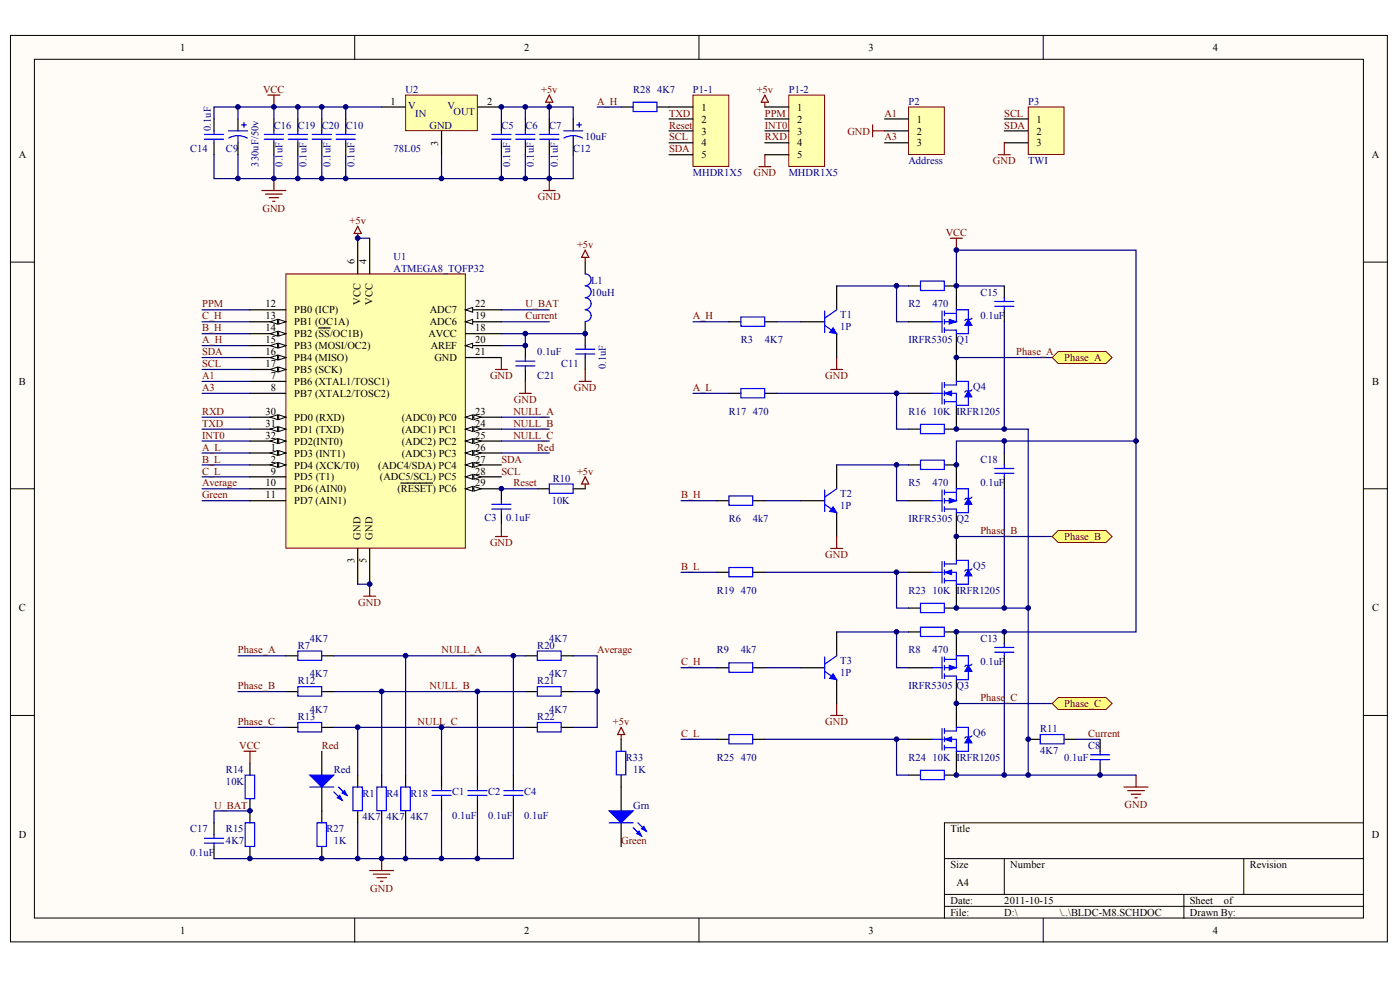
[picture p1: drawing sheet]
# Altium schematic sheet BLDC-M8.SCHDOC: AVR-M16 无刷电调
size A4

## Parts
C1  value 0.1uF  [1608[0603]]  (hidden comment: Cap)
C2  value 0.1uF  [1608[0603]]  (hidden comment: Cap)
C3  value 0.1uF  [1608[0603]]  (hidden comment: Cap)
C4  value 0.1uF  [1608[0603]]  (hidden comment: Cap)
C5  value 0.1uF  [1608[0603]]  (hidden comment: Cap)
C6  value 0.1uF  [1608[0603]]  (hidden comment: Cap)
C7  value 0.1uF  [1608[0603]]  (hidden comment: Cap)
C8  value 0.1uF  [1608[0603]]  (hidden comment: Cap)
C9  value 330uF/50v  [RAD-0.2]  (hidden comment: Cap Pol1)
C10  value 0.1uF  [1608[0603]]  (hidden comment: Cap)
C11  value 0.1uF  [1608[0603]]  (hidden comment: Cap)
C12  value 10uF  [3216[1206]]  (hidden comment: Cap Pol1)
C13  value 0.1uF  [1608[0603]]  (hidden comment: Cap)
C14  value 0.1uF  [1608[0603]]  (hidden comment: Cap)
C15  value 0.1uF  [1608[0603]]  (hidden comment: Cap)
C16  value 0.1uF  [1608[0603]]  (hidden comment: Cap)
C17  value 0.1uF  [1608[0603]]  (hidden comment: Cap)
C18  value 0.1uF  [1608[0603]]  (hidden comment: Cap)
C19  value 0.1uF  [1608[0603]]  (hidden comment: Cap)
C20  value 0.1uF  [1608[0603]]  (hidden comment: Cap)
C21  value 0.1uF  [1608[0603]]  (hidden comment: Cap)
Grn  LED0  [1608[0603]]  (value not drawn)
L1  value 10uH  [0402-A]  (hidden comment: Inductor)
P1-1  MHDR1X5  [MHDR1X5]
P1-2  MHDR1X5  [MHDR1X5]
P2  Address  [HDR1X3]
P3  TWI  [HDR1X3]
Q1  IRFR5305  [TO-252AA]
Q2  IRFR5305  [SIP-G3/E8]
Q3  IRFR5305  [SIP-G3/E8]
Q4  IRFR1205  [SIP-G3/E8]
Q5  IRFR1205  [SIP-G3/E8]
Q6  IRFR1205  [SIP-G3/E8]
R1  value 4K7  [1608[0603]]  (hidden comment: Res2)
R2  value 470  [1608[0603]]  (hidden comment: Res2)
R3  value 4K7  [1608[0603]]  (hidden comment: Res2)
R4  value 4K7  [1608[0603]]  (hidden comment: Res2)
R5  value 470  [1608[0603]]  (hidden comment: Res2)
R6  value 4k7  [1608[0603]]  (hidden comment: Res2)
R7  value 4K7  [1608[0603]]  (hidden comment: Res2)
R8  value 470  [1608[0603]]  (hidden comment: Res2)
R9  value 4k7  [1608[0603]]  (hidden comment: Res2)
R10  value 10K  [1608[0603]]  (hidden comment: Res2)
R11  value 4K7  [1608[0603]]  (hidden comment: Res2)
R12  value 4K7  [1608[0603]]  (hidden comment: Res2)
R13  value 4K7  [1608[0603]]  (hidden comment: Res2)
R14  value 10K  [1608[0603]]  (hidden comment: Res2)
R15  value 4K7  [1608[0603]]  (hidden comment: Res2)
R16  value 10K  [1608[0603]]  (hidden comment: Res2)
R17  value 470  [1608[0603]]  (hidden comment: Res2)
R18  value 4K7  [1608[0603]]  (hidden comment: Res2)
R19  value 470  [1608[0603]]  (hidden comment: Res2)
R20  value 4K7  [1608[0603]]  (hidden comment: Res2)
R21  value 4K7  [1608[0603]]  (hidden comment: Res2)
R22  value 4K7  [1608[0603]]  (hidden comment: Res2)
R23  value 10K  [1608[0603]]  (hidden comment: Res2)
R24  value 10K  [1608[0603]]  (hidden comment: Res2)
R25  value 470  [1608[0603]]  (hidden comment: Res2)
R27  value 1K  [1608[0603]]  (hidden comment: Res2)
R28  value 4K7  [1608[0603]]  (hidden comment: Res2)
R33  value 1K  [1608[0603]]  (hidden comment: Res2)
Red  LED0  [1608[0603]]  (value not drawn)
T1  1P  [SOT-23]
T2  1P  [SOT-23]
T3  1P  [SOT-23]
U1  ATMEGA8_TQFP32  [LQFP32]
U2  78L05  [AMS1117]

## Ports
Phase_A (bidir), Phase_B (bidir), Phase_C (bidir)

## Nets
+5v: C5.1 C6.1 C7.1 C12.1 L1.1 P1-2.1 R10.2 R33.2 U1.4(VCC) U1.6(VCC) U2.2(VOUT)
GND: C1.1 C2.1 C3.2 C4.1 C5.2 C6.2 C7.2 C8.2 C9.2 C10.2 C11.2 C12.2 C13.1 C14.1 C15.1 C16.2 C17.2 C18.1 C19.2 C20.2 C21.2 P1-2.5 P2.2 P3.3 Q4.3(S) Q5.3(S) Q6.3(S) R1.1 R4.1 R11.2 R15.1 R16.2 R18.1 R23.2 R24.2 R27.1 T1.1(E) T2.1(E) T3.1(E) U1.3(GND) U1.5(GND) U1.21(GND) U2.3(GND)
VCC: C9.1 C10.1 C13.2 C14.2 C15.2 C16.1 C18.2 C19.1 C20.1 Q1.3(S) Q2.3(S) Q3.3(S) R2.2 R5.2 R8.2 R14.2 U2.1(VIN)
A1: P2.1 U1.7(PB6_(XTAL1/TOSC1))
A3: P2.3 U1.8(PB7_(XTAL2/TOSC2))
A_H: R3.1 R28.1 U1.15(PB3_(MOSI/OC2))
A_L: R17.1 U1.1(PD3_(INT1))
Average: R20.2 R21.2 R22.2 U1.10(PD6_(AIN0))
B_H: R6.1 U1.14(PB2_(~{SS}/OC1B))
B_L: R19.1 U1.2(PD4_(XCK/T0))
C_H: R9.1 U1.13(PB1_(OC1A))
C_L: R25.1 U1.9(PD5_(T1))
Current: C8.1 R11.1 U1.19(ADC6)
Green: Grn.2(K) U1.11(PD7_(AIN1))
INT0: P1-2.3 U1.32(PD2(INT0))
NULL_A: C4.2 R7.2 R18.2 R20.1 U1.23((ADC0)_PC0)
NULL_B: C2.2 R4.2 R12.2 R21.1 U1.24((ADC1)_PC1)
NULL_C: C1.2 R1.2 R13.2 R22.1 U1.25((ADC2)_PC2)
Phase_A: Q1.4(D) Q4.4(D) R7.1 ; port Phase_A
Phase_B: Q2.4(D) Q5.4(D) R12.1 ; port Phase_B
Phase_C: Q3.4(D) Q6.4(D) R13.1 ; port Phase_C
PPM: P1-2.2 U1.12(PB0_(ICP))
Red: Red.1(A) U1.26((ADC3)_PC3)
Reset: C3.1 P1-1.3 R10.1 U1.29((~{RESET})_PC6)
RXD: P1-2.4 U1.30(PD0_(RXD))
SCL: P1-1.4 P3.1 U1.17(PB5_(SCK)) U1.28((ADC5/SCL)_PC5)
SDA: P1-1.5 P3.2 U1.16(PB4_(MISO)) U1.27((ADC4/SDA)_PC4)
TXD: P1-1.2 U1.31(PD1_(TXD))
U_BAT: C17.1 R14.1 R15.2 U1.22(ADC7)
NetC11_1: C11.1 C21.1 L1.2 U1.18(AVCC) U1.20(AREF)
NetGrn_1: Grn.1(A) R33.1
NetP1-1_1: P1-1.1 R28.2
NetQ1_1: Q1.1(G) R2.1 T1.3(C)
NetQ2_1: Q2.1(G) R5.1 T2.3(C)
NetQ3_1: Q3.1(G) R8.1 T3.3(C)
NetQ4_1: Q4.1(G) R16.1 R17.2
NetQ5_1: Q5.1(G) R19.2 R23.1
NetQ6_1: Q6.1(G) R24.1 R25.2
NetR3_2: R3.2 T1.2(B)
NetR6_2: R6.2 T2.2(B)
NetR9_2: R9.2 T3.2(B)
NetR27_2: R27.2 Red.2(K)
